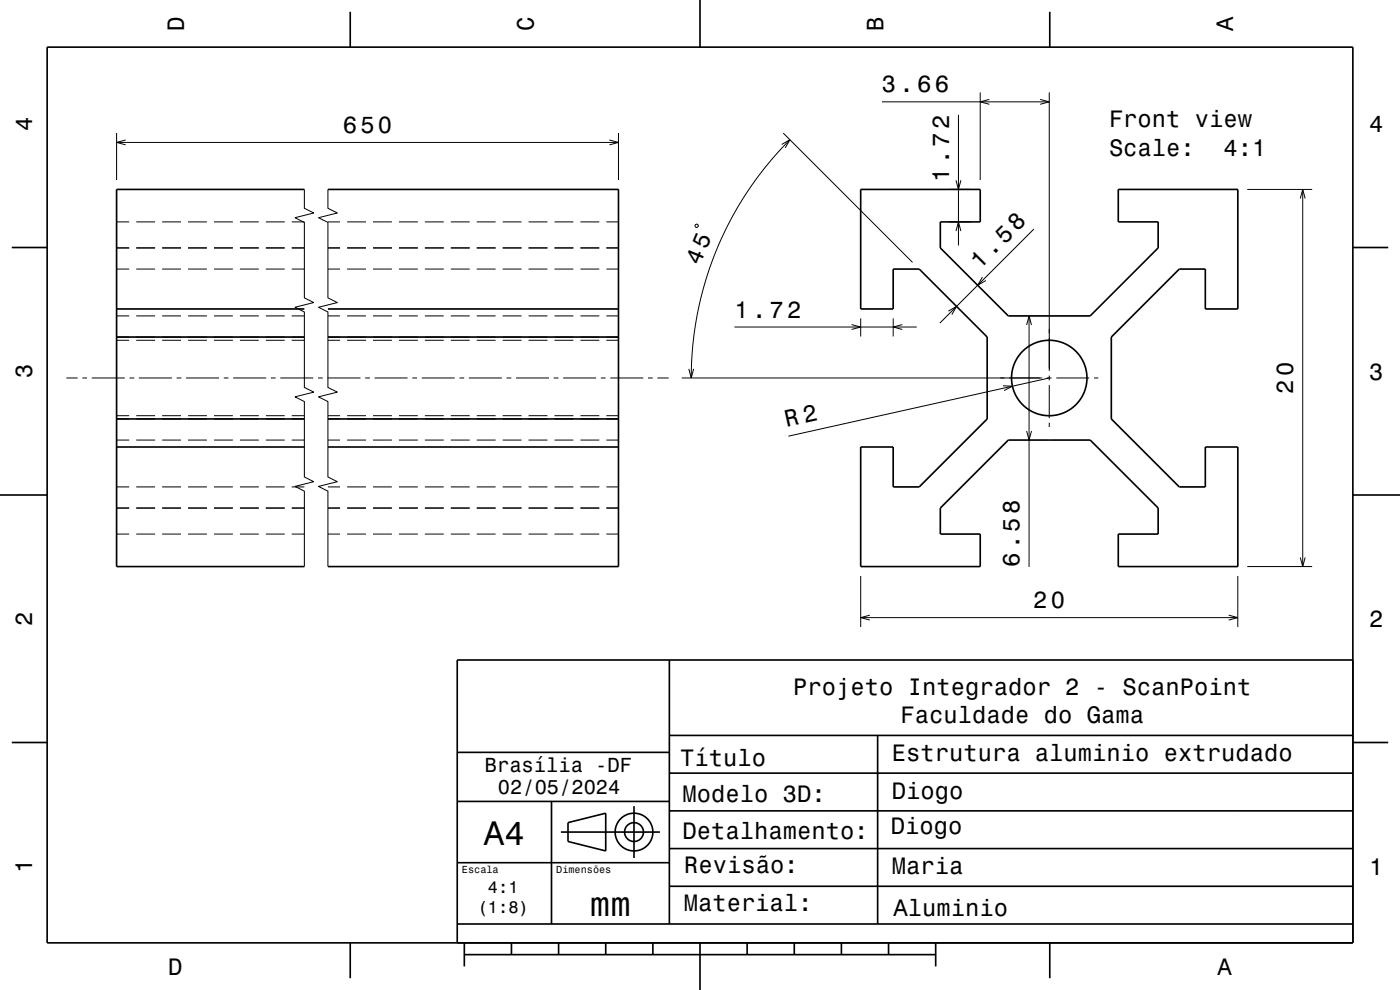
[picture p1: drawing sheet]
<svg xmlns="http://www.w3.org/2000/svg" width="297mm" height="210mm" viewBox="0 0 297 210" stroke-linecap="round" stroke-linejoin="round" font-family="sans-serif">
<g fill="none" stroke="#000" stroke-width=".21">
<path d="M207.9 19.6v18.6M222.6 19.6v59.1M24.7 28.2v10M24.7 30.2h106.5M26.7 29.7l-2 .5 2 .5M129.3 29.7l1.9 .5-1.9 .5M131.2 28.2v10M165.8 30.6l1.8-1-1 1.8M166.2 28.2l27.4 27.5M167.6 29.6l-4.7 5.2-4.1 5.4-3.5 5.8-3 6.3-2.3 6.3-1.9 7-1.1 7.2-.4 7.4M187.1 21.6h35.5M202.8 38.2l.5 2 .5-2"/>
<path d="M203.3 24.4v27.7M209.9 21.1l-2 .5 2 .5M220.7 21.1l1.9 .5-1.9 .5M24.7 47.1h2.7M24.7 52.6h2.7M24.7 57.1h2.7M28.9 47.1h4M28.9 52.6h4M28.9 57.1h4M34.4 47.1h4M34.4 52.6h4M34.4 57.1h4"/>
<path d="M39.9 47.1h4M39.9 52.6h4M39.9 57.1h4M45.4 47.1h4M45.4 52.6h4M45.4 57.1h4M50.9 47.1h4M50.9 52.6h4M50.9 57.1h4M56.4 47.1h4M56.4 52.6h4M56.4 57.1h4"/>
<path d="M61.9 47.1h2.7M61.9 52.6h2.7M61.9 57.1h2.7M64.6 40.2v4l2 1-4 1 2 1v16l2 1-4 1 2 1v16l2 1-4 1 2 1v16l2 1-4 1 2 1v16M69.6 40.2v4l2 1-4 1 2 1v16l2 1-4 1 2 1v16l2 1-4 1 2 1v16l2 1-4 1 2 1v16M69.6 47.1h2.5M69.6 52.6h2.5M69.6 57.1h2.5M73.6 47.1h4M73.6 52.6h4M73.6 57.1h4M79.1 47.1h4"/>
<path d="M79.1 52.6h4M79.1 57.1h4M84.6 47.1h4M84.6 52.6h4M84.6 57.1h4M90.1 47.1h4M90.1 52.6h4M90.1 57.1h4M95.6 47.1h4M95.6 52.6h4M95.6 57.1h4M101.1 47.1h4"/>
<path d="M101.1 52.6h4M101.1 57.1h4M106.6 47.1h4M106.6 52.6h4M106.6 57.1h4M112.1 47.1h4M112.1 52.6h4M112.1 57.1h4M117.6 47.1h4M117.6 52.6h4M117.6 57.1h4M123.1 47.1h4"/>
<path d="M123.1 52.6h4M123.1 57.1h4M128.6 47.1h2.6M128.6 52.6h2.6M128.6 57.1h2.6M147.5 47.7l.5-.1 .1 .5-.3 .2-.2-.1zM201.3 47.1h4.7M201.3 40.2h4.7M202.8 49l.5-1.9 .5 1.9M208.4 58.8l-1 1.7 1.7-1M219.3 48.6l-19.9 19.9M264.6 40.2h13.8"/>
<path d="M275.8 42.1l.6-1.9 .5 1.9M276.4 40.2v80M24.7 67h2.7M24.7 71.5h2.7M24.7 72.2h2.7M28.9 67h4M28.9 71.5h4M28.9 72.2h4M34.4 67h4M34.4 71.5h4M34.4 72.2h4M39.9 67h4"/>
<path d="M39.9 71.5h4M39.9 72.2h4M45.4 67h4M45.4 71.5h4M45.4 72.2h4M50.9 67h4M50.9 71.5h4M50.9 72.2h4M56.4 67h4M56.4 71.5h4M56.4 72.2h4M61.9 67h2.7"/>
<path d="M61.9 71.5h2.7M61.9 72.2h2.7M69.6 67h2.5M69.6 71.5h2.5M69.6 72.2h2.5M73.6 67h4M73.6 71.5h4M73.6 72.2h4M79.1 67h4M79.1 71.5h4M79.1 72.2h4M84.6 67h4"/>
<path d="M84.6 71.5h4M84.6 72.2h4M90.1 67h4M90.1 71.5h4M90.1 72.2h4M95.6 67h4M95.6 71.5h4M95.6 72.2h4M101.1 67h4M101.1 71.5h4M101.1 72.2h4M106.6 67h4"/>
<path d="M106.6 71.5h4M106.6 72.2h4M112.1 67h4M112.1 71.5h4M112.1 72.2h4M117.6 67h4M117.6 71.5h4M117.6 72.2h4M123.1 67h4M123.1 71.5h4M123.1 72.2h4M128.6 67h2.6"/>
<path d="M128.6 71.5h2.6M128.6 72.2h2.6M146.1 78.2l.5 2 .6-2M155.8 69.4h38.7M180.7 68.9l1.9 .5-1.9 .5M182.6 67.5v3.9M189.5 67.5v3.9M191.4 68.9l-1.9 .5 1.9 .5M201.2 66l1.7-1-1 1.7M217.8 68.9l.5-1.9 .5 1.9M218.3 67v53.3M222.6 79.7v1"/>
<path d="M14.1 80.2h2.4M17.5 80.2h1M19.5 80.2h7M24.7 88.9h2.7M24.7 93.3h2.7M24.7 88.2h2.7M27.5 80.2h1M28.9 88.9h4M28.9 93.3h4M28.9 88.2h4M29.5 80.2h7M34.4 88.9h4"/>
<path d="M34.4 93.3h4M34.4 88.2h4M37.5 80.2h1M39.5 80.2h7M39.9 88.9h4M39.9 93.3h4M39.9 88.2h4M45.4 88.9h4M45.4 93.3h4M45.4 88.2h4M47.5 80.2h1M49.5 80.2h7"/>
<path d="M50.9 88.9h4M50.9 93.3h4M50.9 88.2h4M56.4 88.9h4M56.4 93.3h4M56.4 88.2h4M57.5 80.2h1M59.5 80.2h7M61.9 88.9h2.7M61.9 93.3h2.7M61.9 88.2h2.7M67.5 80.2h1"/>
<path d="M69.5 80.2h7M69.6 88.9h2.5M69.6 93.3h2.5M69.6 88.2h2.5M73.6 88.9h4M73.6 93.3h4M73.6 88.2h4M77.5 80.2h1M79.1 88.9h4M79.1 93.3h4M79.1 88.2h4M79.5 80.2h7"/>
<path d="M84.6 88.9h4M84.6 93.3h4M84.6 88.2h4M87.5 80.2h1M89.5 80.2h7M90.1 88.9h4M90.1 93.3h4M90.1 88.2h4M95.6 88.9h4M95.6 93.3h4M95.6 88.2h4M97.5 80.2h1"/>
<path d="M99.5 80.2h7M101.1 88.9h4M101.1 93.3h4M101.1 88.2h4M106.6 88.9h4M106.6 93.3h4M106.6 88.2h4M107.5 80.2h1M109.5 80.2h7M112.1 88.9h4M112.1 93.3h4M112.1 88.2h4"/>
<path d="M117.5 80.2h1M117.6 88.9h4M117.6 93.3h4M117.6 88.2h4M119.5 80.2h7M123.1 88.9h4M123.1 93.3h4M123.1 88.2h4M127.5 80.2h1M128.6 88.9h2.6M128.6 93.3h2.6M128.6 88.2h2.6"/>
<path d="M129.5 80.2h7M137.5 80.2h1M139.5 80.2h2.4M144.6 80.2h76.5M212.8 81.8l2 .1-1.8 .9M217.8 91.4l.5 1.9 .5-1.9M222.1 80.2h1M222.6 81.7v7M222.6 89.7v.9M222.6 80.2l-55.3 12.3M224.1 80.2h7M232.1 80.2h.9"/>
<path d="M24.7 107.8h2.7M24.7 113.3h2.7M24.7 103.3h2.7M28.9 107.8h4M28.9 113.3h4M28.9 103.3h4M34.4 107.8h4M34.4 113.3h4M34.4 103.3h4M39.9 107.8h4M39.9 113.3h4M39.9 103.3h4"/>
<path d="M45.4 107.8h4M45.4 113.3h4M45.4 103.3h4M50.9 107.8h4M50.9 113.3h4M50.9 103.3h4M56.4 107.8h4M56.4 113.3h4M56.4 103.3h4M61.9 107.8h2.7M61.9 113.3h2.7M61.9 103.3h2.7"/>
<path d="M69.6 107.8h2.5M69.6 113.3h2.5M69.6 103.3h2.5M73.6 107.8h4M73.6 113.3h4M73.6 103.3h4M79.1 107.8h4M79.1 113.3h4M79.1 103.3h4M84.6 107.8h4M84.6 113.3h4M84.6 103.3h4"/>
<path d="M90.1 107.8h4M90.1 113.3h4M90.1 103.3h4M95.6 107.8h4M95.6 113.3h4M95.6 103.3h4M101.1 107.8h4M101.1 113.3h4M101.1 103.3h4M106.6 107.8h4M106.6 113.3h4M106.6 103.3h4"/>
<path d="M112.1 107.8h4M112.1 113.3h4M112.1 103.3h4M117.6 107.8h4M117.6 113.3h4M117.6 103.3h4M123.1 107.8h4M123.1 113.3h4M123.1 103.3h4M128.6 107.8h2.6M128.6 113.3h2.6M128.6 103.3h2.6"/>
<path d="M275.8 118.2l.6 2 .5-2M182.6 122.2v10.8M182.6 131h80M184.5 130.5l-1.9 .5 1.9 .5M260.7 130.5l1.9 .5-1.9 .5M262.6 122.2v10.8M264.6 120.2h13.8"/>
</g>
<g fill="none" stroke="#000" stroke-width=".35">
<path d="M10 10h277v190h-277zM74.3 2.5v7.5M148.5 0v10M222.7 2.5v7.5M2.5 52.5h7.5M64.6 40.2h-39.9v80h39.9M69.6 40.2h61.6v80h-61.6M182.6 40.2h25.3v6.9h-8.4v5.5l14.4 14.4h17.4l14.4-14.4v-5.5h-8.5v-6.9h25.4v25.3h-6.9v-8.4h-5.5l-14.4 14.4v17.4l14.4 14.4h5.5v-8.5h6.9v25.4h-25.4v-6.9h8.5v-5.5l-14.4-14.5h-17.4l-14.4 14.5v5.5h8.4v6.9h-25.3v-25.4h6.9v8.5h5.5l14.4-14.4v-17.4l-14.4-14.4h-5.5v8.4h-6.9zM287 52.5h7.5M24.7 65.5h39.9M24.7 71.5h39.9M69.6 65.5h61.6"/>
<path d="M69.6 71.5h61.6M24.7 94.8h39.9M24.7 88.9h39.9M69.6 94.8h61.6M69.6 88.9h61.6M0 105h10M287 105h10M142 140v56M287 140h-190v60M2.5 157.5h7.5M97.1 159.6h45M142 156h145"/>
<path d="M186.2 156v40M287 157.5h7.5M97 170h45M117 170v26M119 176.5h21M120.5 174.5l8-2v8l-8-2zM134.5 171v11M142 172h145M142 164h145M97 196h190M97 183h45M142 188h145"/>
<path d="M142 180h145M74.3 200v7.5M98.5 202.5h100M98.5 200v5M108.5 200v2.5M118.5 200v2.5M128.5 200v2.5M138.5 200v2.5M148.5 200v10M158.5 200v2.5M168.5 200v2.5M178.5 200v2.5"/>
<path d="M188.5 200v2.5M198.5 200v5M222.7 200v7.5"/>
<circle cx="222.6" cy="80.2" r="8"/>
<circle cx="134.5" cy="176.5" r="2"/>
<circle cx="134.5" cy="176.5" r="4"/>
</g>
<g font-size="7.2">
<text x="102.7" y="179.3">A4</text>
<text x="125.2" y="194.3">mm</text>
</g>
<g font-size="5.1">
<text x="207.8" y="57.2" transform="rotate(-45 207.8 57.2)">1.58</text>
<text x="166.8" y="90.6" transform="rotate(-13 166.8 90.6)">R 2</text>
</g>
<g font-size="5">
<text x="39" y="6.5" transform="rotate(-90 39 6.5)">D</text>
<text x="113.2" y="6.5" transform="rotate(-90 113.2 6.5)">C</text>
<text x="187.4" y="6.5" transform="rotate(-90 187.4 6.5)">B</text>
<text x="261.6" y="6.5" transform="rotate(-90 261.6 6.5)">A</text>
<text x="187.1" y="19.6">3.66</text>
<text x="6.8" y="27.8" transform="rotate(-90 6.8 27.8)">4</text>
<text x="72.7" y="28.2">650</text>
<text x="235.3" y="27">Front view</text>
<text x="290.5" y="28.1">4</text>
<text x="235.3" y="33">Scale:</text>
<text x="259.6" y="33">4:1</text>
<text x="201.3" y="38.6" transform="rotate(-90 201.3 38.6)">1.72</text>
<text x="148.4" y="56.4" transform="rotate(-68 148.4 56.4)">45</text>
<text x="155.8" y="67.4">1.72</text>
<text x="6.8" y="80.3" transform="rotate(-90 6.8 80.3)">3</text>
<text x="274.4" y="83.6" transform="rotate(-90 274.4 83.6)">20</text>
<text x="290.5" y="80.6">3</text>
<text x="216.3" y="120.3" transform="rotate(-90 216.3 120.3)">6.58</text>
<text x="219.2" y="129">20</text>
<text x="6.8" y="132.8" transform="rotate(-90 6.8 132.8)">2</text>
<text x="290.5" y="133.1">2</text>
<text x="168.3" y="147.3">Projeto Integrador 2 - ScanPoint</text>
<text x="191.1" y="153.4">Faculdade do Gama</text>
<text x="189.2" y="161.4">Estrutura aluminio extrudado</text>
<text x="144.3" y="162.6">Título</text>
<text x="144.8" y="170">Modelo 3D:</text>
<text x="189.2" y="169.4">Diogo</text>
<text x="144.8" y="178">Detalhamento:</text>
<text x="189" y="176.8">Diogo</text>
<text x="6.8" y="185.3" transform="rotate(-90 6.8 185.3)">1</text>
<text x="145.1" y="185.2">Revisão:</text>
<text x="189.2" y="185.4">Maria</text>
<text x="290.5" y="185.6">1</text>
<text x="145.1" y="193.2">Material:</text>
<text x="189.6" y="194.2">Aluminio</text>
<text x="35.7" y="206.8">D</text>
<text x="258.3" y="206.8">A</text>
</g>
<g font-size="4.3">
<text x="102.9" y="163.8">Brasília -DF</text>
<text x="105.6" y="168.4">02/05/2024</text>
</g>
<g font-size="3.6">
<text x="103.5" y="189.4">4:1</text>
<text x="101.3" y="193.7">(1:8)</text>
</g>
<g font-size="2.2">
<text x="98" y="185.1">Escala</text>
<text x="118" y="185.1">Dimensões</text>
</g>
</svg>
